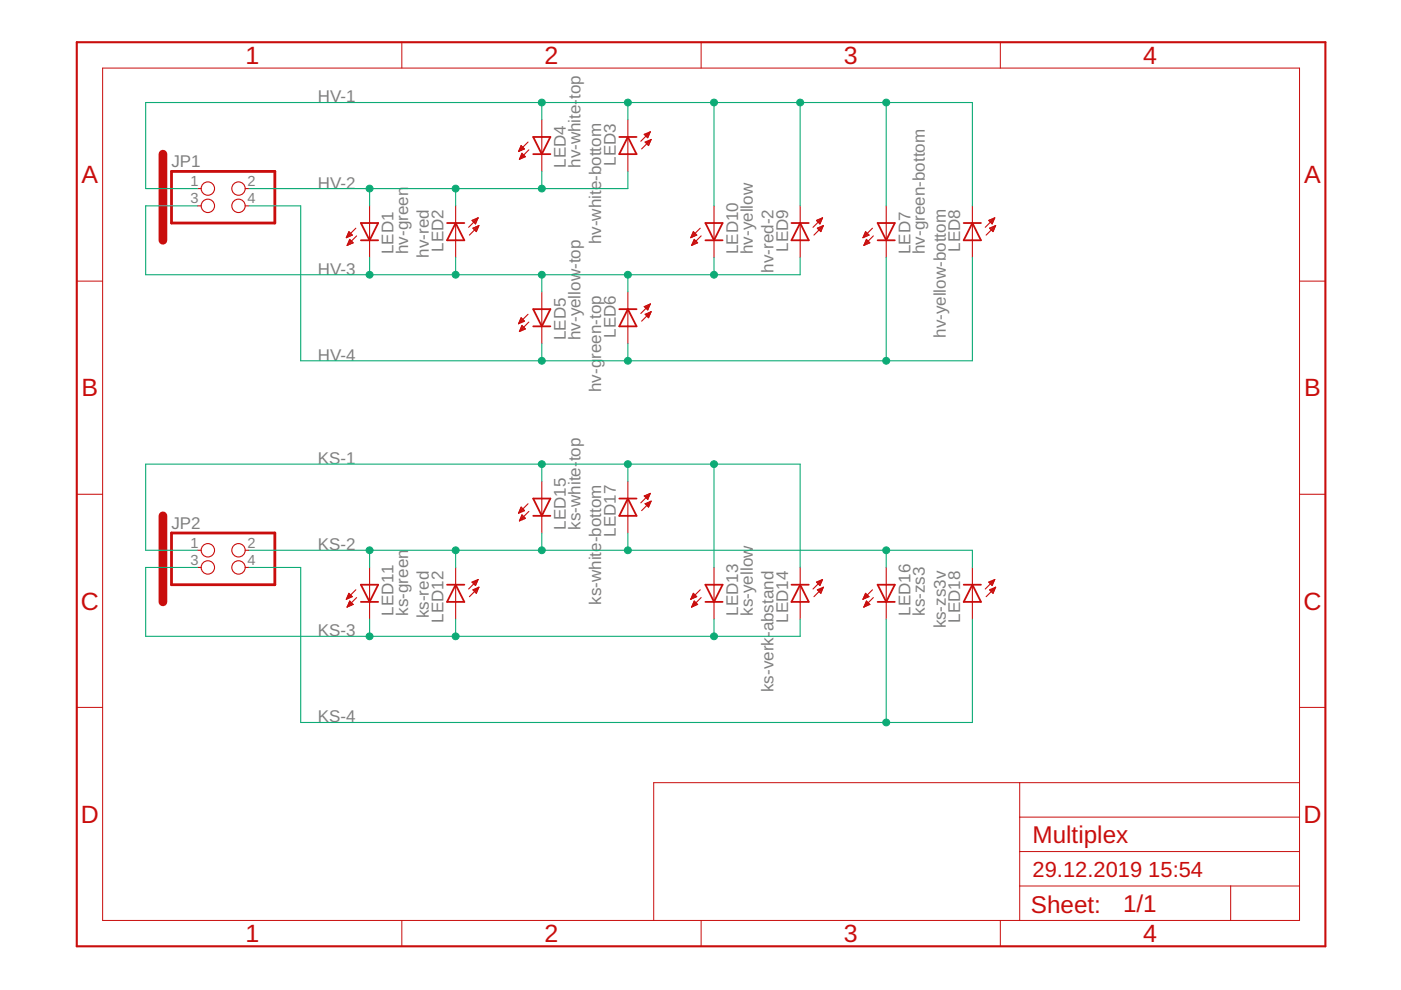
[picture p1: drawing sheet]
<?xml version="1.0" encoding="utf-8"?>
<!DOCTYPE eagle SYSTEM "eagle.dtd">
<eagle version="9.5.1">
<drawing>
<settings>
<setting alwaysvectorfont="no"/>
<setting keepoldvectorfont="yes"/>
<setting verticaltext="up"/>
</settings>
<grid distance="0.1" unitdist="inch" unit="inch" style="lines" multiple="1" display="no" altdistance="0.01" altunitdist="inch" altunit="inch"/>
<schematic xreflabel="%F%N/%S.%C%R" xrefpart="/%S.%C%R">
<libraries>
<library name="pinhead">
<symbols>
<symbol name="PINH2X2">
<wire x1="-8.89" y1="-2.54" x2="6.35" y2="-2.54" width="0.4064" layer="94"/>
<wire x1="6.35" y1="-2.54" x2="6.35" y2="5.08" width="0.4064" layer="94"/>
<wire x1="6.35" y1="5.08" x2="-8.89" y2="5.08" width="0.4064" layer="94"/>
<wire x1="-8.89" y1="5.08" x2="-8.89" y2="-2.54" width="0.4064" layer="94"/>
<text x="-8.89" y="5.715" size="1.778" layer="95">&gt;NAME</text>
<text x="-8.89" y="-5.08" size="1.778" layer="96">&gt;VALUE</text>
<pin name="1" x="-5.08" y="2.54" visible="pad" length="short" direction="pas" function="dot"/>
<pin name="2" x="2.54" y="2.54" visible="pad" length="short" direction="pas" function="dot" rot="R180"/>
<pin name="3" x="-5.08" y="0" visible="pad" length="short" direction="pas" function="dot"/>
<pin name="4" x="2.54" y="0" visible="pad" length="short" direction="pas" function="dot" rot="R180"/>
</symbol>
</symbols>
<devicesets>
<deviceset name="PINHD-2X2" prefix="JP" uservalue="yes">
<gates>
<gate name="A" symbol="PINH2X2" x="0" y="0"/>
</gates>
<devices>
<device name="" package="2X02">
<connects>
<connect gate="A" pin="1" pad="1"/>
<connect gate="A" pin="2" pad="2"/>
<connect gate="A" pin="3" pad="3"/>
<connect gate="A" pin="4" pad="4"/>
</connects>
<technologies>
<technology name=""/>
</technologies>
</device>
<device name="/90" package="2X02/90">
<connects>
<connect gate="A" pin="1" pad="1"/>
<connect gate="A" pin="2" pad="2"/>
<connect gate="A" pin="3" pad="3"/>
<connect gate="A" pin="4" pad="4"/>
</connects>
<technologies>
<technology name=""/>
</technologies>
</device>
</devices>
</deviceset>
</devicesets>
</library>
<library name="led">
<symbols>
<symbol name="LED">
<wire x1="1.27" y1="0" x2="0" y2="-2.54" width="0.254" layer="94"/>
<wire x1="0" y1="-2.54" x2="-1.27" y2="0" width="0.254" layer="94"/>
<wire x1="1.27" y1="-2.54" x2="0" y2="-2.54" width="0.254" layer="94"/>
<wire x1="0" y1="-2.54" x2="-1.27" y2="-2.54" width="0.254" layer="94"/>
<wire x1="1.27" y1="0" x2="0" y2="0" width="0.254" layer="94"/>
<wire x1="0" y1="0" x2="-1.27" y2="0" width="0.254" layer="94"/>
<wire x1="0" y1="0" x2="0" y2="-2.54" width="0.1524" layer="94"/>
<wire x1="-2.032" y1="-0.762" x2="-3.429" y2="-2.159" width="0.1524" layer="94"/>
<wire x1="-1.905" y1="-1.905" x2="-3.302" y2="-3.302" width="0.1524" layer="94"/>
<text x="3.556" y="-4.572" size="1.778" layer="95" rot="R90">&gt;NAME</text>
<text x="5.715" y="-4.572" size="1.778" layer="96" rot="R90">&gt;VALUE</text>
<pin name="C" x="0" y="-5.08" visible="off" length="short" direction="pas" rot="R90"/>
<pin name="A" x="0" y="2.54" visible="off" length="short" direction="pas" rot="R270"/>
<polygon width="0.1524" layer="94">
<vertex x="-3.429" y="-2.159"/>
<vertex x="-3.048" y="-1.27"/>
<vertex x="-2.54" y="-1.778"/>
</polygon>
<polygon width="0.1524" layer="94">
<vertex x="-3.302" y="-3.302"/>
<vertex x="-2.921" y="-2.413"/>
<vertex x="-2.413" y="-2.921"/>
</polygon>
</symbol>
</symbols>
<devicesets>
<deviceset name="LED" prefix="LED" uservalue="yes">
<gates>
<gate name="G$1" symbol="LED" x="0" y="0"/>
</gates>
<devices>
<device name="SMT1206" package="1206">
<connects>
<connect gate="G$1" pin="A" pad="A"/>
<connect gate="G$1" pin="C" pad="C"/>
</connects>
<technologies>
<technology name=""/>
</technologies>
</device>
<device name="LD260" package="LD260">
<connects>
<connect gate="G$1" pin="A" pad="A"/>
<connect gate="G$1" pin="C" pad="K"/>
</connects>
<technologies>
<technology name=""/>
</technologies>
</device>
<device name="SQR2X5" package="LED2X5">
<connects>
<connect gate="G$1" pin="A" pad="A"/>
<connect gate="G$1" pin="C" pad="K"/>
</connects>
<technologies>
<technology name=""/>
</technologies>
</device>
<device name="3MM" package="LED3MM">
<connects>
<connect gate="G$1" pin="A" pad="A"/>
<connect gate="G$1" pin="C" pad="K"/>
</connects>
<technologies>
<technology name=""/>
</technologies>
</device>
<device name="5MM" package="LED5MM">
<connects>
<connect gate="G$1" pin="A" pad="A"/>
<connect gate="G$1" pin="C" pad="K"/>
</connects>
<technologies>
<technology name=""/>
</technologies>
</device>
<device name="LSU260" package="LSU260">
<connects>
<connect gate="G$1" pin="A" pad="A"/>
<connect gate="G$1" pin="C" pad="K"/>
</connects>
<technologies>
<technology name=""/>
</technologies>
</device>
<device name="LZR181" package="LZR181">
<connects>
<connect gate="G$1" pin="A" pad="A"/>
<connect gate="G$1" pin="C" pad="K"/>
</connects>
<technologies>
<technology name=""/>
</technologies>
</device>
<device name="B152" package="Q62902-B152">
<connects>
<connect gate="G$1" pin="A" pad="A"/>
<connect gate="G$1" pin="C" pad="K"/>
</connects>
<technologies>
<technology name=""/>
</technologies>
</device>
<device name="B153" package="Q62902-B153">
<connects>
<connect gate="G$1" pin="A" pad="A"/>
<connect gate="G$1" pin="C" pad="K"/>
</connects>
<technologies>
<technology name=""/>
</technologies>
</device>
<device name="B155" package="Q62902-B155">
<connects>
<connect gate="G$1" pin="A" pad="A"/>
<connect gate="G$1" pin="C" pad="K"/>
</connects>
<technologies>
<technology name=""/>
</technologies>
</device>
<device name="B156" package="Q62902-B156">
<connects>
<connect gate="G$1" pin="A" pad="A"/>
<connect gate="G$1" pin="C" pad="K"/>
</connects>
<technologies>
<technology name=""/>
</technologies>
</device>
<device name="SFH480" package="SFH480">
<connects>
<connect gate="G$1" pin="A" pad="A"/>
<connect gate="G$1" pin="C" pad="K"/>
</connects>
<technologies>
<technology name=""/>
</technologies>
</device>
<device name="SFH482" package="SFH482">
<connects>
<connect gate="G$1" pin="A" pad="A"/>
<connect gate="G$1" pin="C" pad="K"/>
</connects>
<technologies>
<technology name=""/>
</technologies>
</device>
<device name="SQR5.7X3.2" package="U57X32">
<connects>
<connect gate="G$1" pin="A" pad="A"/>
<connect gate="G$1" pin="C" pad="K"/>
</connects>
<technologies>
<technology name=""/>
</technologies>
</device>
<device name="IRL80A" package="IRL80A">
<connects>
<connect gate="G$1" pin="A" pad="A"/>
<connect gate="G$1" pin="C" pad="K"/>
</connects>
<technologies>
<technology name=""/>
</technologies>
</device>
<device name="P-LCC-2" package="P-LCC-2">
<connects>
<connect gate="G$1" pin="A" pad="A"/>
<connect gate="G$1" pin="C" pad="C"/>
</connects>
<technologies>
<technology name=""/>
</technologies>
</device>
<device name="MINI-TOP" package="OSRAM-MINI-TOP-LED">
<connects>
<connect gate="G$1" pin="A" pad="A"/>
<connect gate="G$1" pin="C" pad="C"/>
</connects>
<technologies>
<technology name=""/>
</technologies>
</device>
<device name="SIDELED" package="OSRAM-SIDELED">
<connects>
<connect gate="G$1" pin="A" pad="A"/>
<connect gate="G$1" pin="C" pad="C"/>
</connects>
<technologies>
<technology name=""/>
</technologies>
</device>
<device name="SMART-LED" package="SMART-LED">
<connects>
<connect gate="G$1" pin="A" pad="A"/>
<connect gate="G$1" pin="C" pad="B"/>
</connects>
<technologies>
<technology name=""/>
</technologies>
</device>
<device name="P-LCC-2-BACK" package="P-LCC-2-TOPLED-RG">
<connects>
<connect gate="G$1" pin="A" pad="A"/>
<connect gate="G$1" pin="C" pad="C"/>
</connects>
<technologies>
<technology name=""/>
</technologies>
</device>
<device name="MICRO-SIDELED" package="MICRO-SIDELED">
<connects>
<connect gate="G$1" pin="A" pad="A"/>
<connect gate="G$1" pin="C" pad="C"/>
</connects>
<technologies>
<technology name=""/>
</technologies>
</device>
<device name="P-LCC-4" package="P-LCC-4">
<connects>
<connect gate="G$1" pin="A" pad="A"/>
<connect gate="G$1" pin="C" pad="C@4"/>
</connects>
<technologies>
<technology name=""/>
</technologies>
</device>
<device name="CHIP-LED0603" package="CHIP-LED0603">
<connects>
<connect gate="G$1" pin="A" pad="A"/>
<connect gate="G$1" pin="C" pad="C"/>
</connects>
<technologies>
<technology name=""/>
</technologies>
</device>
<device name="CHIP-LED0805" package="CHIP-LED0805">
<connects>
<connect gate="G$1" pin="A" pad="A"/>
<connect gate="G$1" pin="C" pad="C"/>
</connects>
<technologies>
<technology name=""/>
</technologies>
</device>
<device name="TOPLED-SANTANA" package="MINI-TOPLED-SANTANA">
<connects>
<connect gate="G$1" pin="A" pad="A"/>
<connect gate="G$1" pin="C" pad="C"/>
</connects>
<technologies>
<technology name=""/>
</technologies>
</device>
<device name="CHIPLED_0805" package="CHIPLED_0805">
<connects>
<connect gate="G$1" pin="A" pad="A"/>
<connect gate="G$1" pin="C" pad="C"/>
</connects>
<technologies>
<technology name=""/>
</technologies>
</device>
<device name="CHIPLED_1206" package="CHIPLED_1206">
<connects>
<connect gate="G$1" pin="A" pad="A"/>
<connect gate="G$1" pin="C" pad="C"/>
</connects>
<technologies>
<technology name=""/>
</technologies>
</device>
<device name="CHIPLED_0603" package="CHIPLED_0603">
<connects>
<connect gate="G$1" pin="A" pad="A"/>
<connect gate="G$1" pin="C" pad="C"/>
</connects>
<technologies>
<technology name=""/>
</technologies>
</device>
<device name="CHIPLED-0603-TTW" package="CHIPLED-0603-TTW">
<connects>
<connect gate="G$1" pin="A" pad="A@1"/>
<connect gate="G$1" pin="C" pad="C@1"/>
</connects>
<technologies>
<technology name=""/>
</technologies>
</device>
<device name="" package="SMARTLED-TTW">
<connects>
<connect gate="G$1" pin="A" pad="A@1"/>
<connect gate="G$1" pin="C" pad="C@1"/>
</connects>
<technologies>
<technology name=""/>
</technologies>
</device>
<device name="-LUMILED+" package="LUMILED+">
<connects>
<connect gate="G$1" pin="A" pad="2+"/>
<connect gate="G$1" pin="C" pad="4-"/>
</connects>
<technologies>
<technology name=""/>
</technologies>
</device>
<device name="-LUMILED" package="LUMILED">
<connects>
<connect gate="G$1" pin="A" pad="2+"/>
<connect gate="G$1" pin="C" pad="4-"/>
</connects>
<technologies>
<technology name=""/>
</technologies>
</device>
<device name="10MM" package="LED10MM">
<connects>
<connect gate="G$1" pin="A" pad="A"/>
<connect gate="G$1" pin="C" pad="K"/>
</connects>
<technologies>
<technology name=""/>
</technologies>
</device>
<device name="KA-3528ASYC" package="KA-3528ASYC">
<connects>
<connect gate="G$1" pin="A" pad="A"/>
<connect gate="G$1" pin="C" pad="C"/>
</connects>
<technologies>
<technology name=""/>
</technologies>
</device>
<device name="SML0805" package="SML0805">
<connects>
<connect gate="G$1" pin="A" pad="A"/>
<connect gate="G$1" pin="C" pad="C"/>
</connects>
<technologies>
<technology name=""/>
</technologies>
</device>
<device name="SML1206" package="SML1206">
<connects>
<connect gate="G$1" pin="A" pad="A"/>
<connect gate="G$1" pin="C" pad="C"/>
</connects>
<technologies>
<technology name=""/>
</technologies>
</device>
<device name="SML0603" package="SML0603">
<connects>
<connect gate="G$1" pin="A" pad="A"/>
<connect gate="G$1" pin="C" pad="C"/>
</connects>
<technologies>
<technology name=""/>
</technologies>
</device>
</devices>
</deviceset>
</devicesets>
</library>
<library name="frames">
<symbols>
<symbol name="A5L-LOC">
<wire x1="85.09" y1="3.81" x2="85.09" y2="24.13" width="0.1016" layer="94"/>
<wire x1="85.09" y1="24.13" x2="139.065" y2="24.13" width="0.1016" layer="94"/>
<wire x1="139.065" y1="24.13" x2="180.34" y2="24.13" width="0.1016" layer="94"/>
<wire x1="170.18" y1="3.81" x2="170.18" y2="8.89" width="0.1016" layer="94"/>
<wire x1="170.18" y1="8.89" x2="180.34" y2="8.89" width="0.1016" layer="94"/>
<wire x1="170.18" y1="8.89" x2="139.065" y2="8.89" width="0.1016" layer="94"/>
<wire x1="139.065" y1="8.89" x2="139.065" y2="3.81" width="0.1016" layer="94"/>
<wire x1="139.065" y1="8.89" x2="139.065" y2="13.97" width="0.1016" layer="94"/>
<wire x1="139.065" y1="13.97" x2="180.34" y2="13.97" width="0.1016" layer="94"/>
<wire x1="139.065" y1="13.97" x2="139.065" y2="19.05" width="0.1016" layer="94"/>
<wire x1="139.065" y1="19.05" x2="180.34" y2="19.05" width="0.1016" layer="94"/>
<wire x1="139.065" y1="19.05" x2="139.065" y2="24.13" width="0.1016" layer="94"/>
<text x="140.97" y="15.24" size="2.54" layer="94">&gt;DRAWING_NAME</text>
<text x="140.97" y="10.16" size="2.286" layer="94">&gt;LAST_DATE_TIME</text>
<text x="154.305" y="5.08" size="2.54" layer="94">&gt;SHEET</text>
<text x="140.716" y="4.953" size="2.54" layer="94">Sheet:</text>
<frame x1="0" y1="0" x2="184.15" y2="133.35" columns="4" rows="4" layer="94"/>
</symbol>
</symbols>
<devicesets>
<deviceset name="A5L-LOC" prefix="FRAME" uservalue="yes">
<gates>
<gate name="G$1" symbol="A5L-LOC" x="0" y="0"/>
</gates>
<devices>
<device name="">
<technologies>
<technology name=""/>
</technologies>
</device>
</devices>
</deviceset>
</devicesets>
</library>
</libraries>
<attributes>
</attributes>
<variantdefs>
</variantdefs>
<classes>
<class number="0" name="default" width="0" drill="0">
</class>
</classes>
<parts>
<part name="JP1" library="pinhead" deviceset="PINHD-2X2" device=""/>
<part name="LED1" library="led" deviceset="LED" device="3MM" value="hv-green"/>
<part name="LED2" library="led" deviceset="LED" device="3MM" value="hv-red"/>
<part name="LED3" library="led" deviceset="LED" device="3MM" value="hv-white-bottom"/>
<part name="LED4" library="led" deviceset="LED" device="3MM" value="hv-white-top"/>
<part name="LED5" library="led" deviceset="LED" device="3MM" value="hv-yellow-top"/>
<part name="LED6" library="led" deviceset="LED" device="3MM" value="hv-green-top"/>
<part name="LED7" library="led" deviceset="LED" device="3MM" value="hv-green-bottom"/>
<part name="LED8" library="led" deviceset="LED" device="3MM" value="hv-yellow-bottom"/>
<part name="LED9" library="led" deviceset="LED" device="3MM" value="hv-red-2"/>
<part name="LED10" library="led" deviceset="LED" device="3MM" value="hv-yellow"/>
<part name="FRAME1" library="frames" deviceset="A5L-LOC" device=""/>
<part name="JP2" library="pinhead" deviceset="PINHD-2X2" device=""/>
<part name="LED11" library="led" deviceset="LED" device="3MM" value="ks-green"/>
<part name="LED12" library="led" deviceset="LED" device="3MM" value="ks-red"/>
<part name="LED13" library="led" deviceset="LED" device="3MM" value="ks-yellow"/>
<part name="LED14" library="led" deviceset="LED" device="3MM" value="ks-verk-abstand"/>
<part name="LED15" library="led" deviceset="LED" device="3MM" value="ks-white-top"/>
<part name="LED17" library="led" deviceset="LED" device="3MM" value="ks-white-bottom"/>
<part name="LED16" library="led" deviceset="LED" device="3MM" value="ks-zs3"/>
<part name="LED18" library="led" deviceset="LED" device="3MM" value="ks-zs3v"/>
</parts>
<sheets>
<sheet>
<plain>
<wire x1="12.7" y1="116.84" x2="12.7" y2="104.14" width="1.27" layer="94"/>
<wire x1="12.7" y1="63.5" x2="12.7" y2="50.8" width="1.27" layer="94"/>
</plain>
<instances>
<instance part="JP1" gate="A" x="22.86" y="109.22" smashed="yes">
<attribute name="NAME" x="13.97" y="114.935" size="1.778" layer="95"/>
<attribute name="VALUE" x="13.97" y="104.14" size="1.778" layer="96"/>
</instance>
<instance part="LED1" gate="G$1" x="43.18" y="106.68" smashed="yes">
<attribute name="NAME" x="46.736" y="102.108" size="1.778" layer="95" rot="R90"/>
<attribute name="VALUE" x="48.895" y="102.108" size="1.778" layer="96" rot="R90"/>
</instance>
<instance part="LED2" gate="G$1" x="55.88" y="104.14" smashed="yes" rot="R180">
<attribute name="NAME" x="52.324" y="108.712" size="1.778" layer="95" rot="R270"/>
<attribute name="VALUE" x="50.165" y="108.712" size="1.778" layer="96" rot="R270"/>
</instance>
<instance part="LED3" gate="G$1" x="81.28" y="116.84" smashed="yes" rot="R180">
<attribute name="NAME" x="77.724" y="121.412" size="1.778" layer="95" rot="R270"/>
<attribute name="VALUE" x="75.565" y="121.412" size="1.778" layer="96" rot="R270"/>
</instance>
<instance part="LED4" gate="G$1" x="68.58" y="119.38" smashed="yes">
<attribute name="NAME" x="72.136" y="114.808" size="1.778" layer="95" rot="R90"/>
<attribute name="VALUE" x="74.295" y="114.808" size="1.778" layer="96" rot="R90"/>
</instance>
<instance part="LED5" gate="G$1" x="68.58" y="93.98" smashed="yes">
<attribute name="NAME" x="72.136" y="89.408" size="1.778" layer="95" rot="R90"/>
<attribute name="VALUE" x="74.295" y="89.408" size="1.778" layer="96" rot="R90"/>
</instance>
<instance part="LED6" gate="G$1" x="81.28" y="91.44" smashed="yes" rot="R180">
<attribute name="NAME" x="77.724" y="96.012" size="1.778" layer="95" rot="R270"/>
<attribute name="VALUE" x="75.565" y="96.012" size="1.778" layer="96" rot="R270"/>
</instance>
<instance part="LED7" gate="G$1" x="119.38" y="106.68" smashed="yes">
<attribute name="NAME" x="122.936" y="102.108" size="1.778" layer="95" rot="R90"/>
<attribute name="VALUE" x="125.095" y="102.108" size="1.778" layer="96" rot="R90"/>
</instance>
<instance part="LED8" gate="G$1" x="132.08" y="104.14" smashed="yes" rot="R180">
<attribute name="NAME" x="128.524" y="108.712" size="1.778" layer="95" rot="R270"/>
<attribute name="VALUE" x="126.365" y="108.712" size="1.778" layer="96" rot="R270"/>
</instance>
<instance part="LED9" gate="G$1" x="106.68" y="104.14" smashed="yes" rot="R180">
<attribute name="NAME" x="103.124" y="108.712" size="1.778" layer="95" rot="R270"/>
<attribute name="VALUE" x="100.965" y="108.712" size="1.778" layer="96" rot="R270"/>
</instance>
<instance part="LED10" gate="G$1" x="93.98" y="106.68" smashed="yes">
<attribute name="NAME" x="97.536" y="102.108" size="1.778" layer="95" rot="R90"/>
<attribute name="VALUE" x="99.695" y="102.108" size="1.778" layer="96" rot="R90"/>
</instance>
<instance part="FRAME1" gate="G$1" x="0" y="0" smashed="yes">
<attribute name="DRAWING_NAME" x="140.97" y="15.24" size="2.54" layer="94"/>
<attribute name="LAST_DATE_TIME" x="140.97" y="10.16" size="2.286" layer="94"/>
<attribute name="SHEET" x="154.305" y="5.08" size="2.54" layer="94"/>
</instance>
<instance part="JP2" gate="A" x="22.86" y="55.88" smashed="yes">
<attribute name="NAME" x="13.97" y="61.595" size="1.778" layer="95"/>
<attribute name="VALUE" x="13.97" y="50.8" size="1.778" layer="96"/>
</instance>
<instance part="LED11" gate="G$1" x="43.18" y="53.34" smashed="yes">
<attribute name="NAME" x="46.736" y="48.768" size="1.778" layer="95" rot="R90"/>
<attribute name="VALUE" x="48.895" y="48.768" size="1.778" layer="96" rot="R90"/>
</instance>
<instance part="LED12" gate="G$1" x="55.88" y="50.8" smashed="yes" rot="R180">
<attribute name="NAME" x="52.324" y="55.372" size="1.778" layer="95" rot="R270"/>
<attribute name="VALUE" x="50.165" y="55.372" size="1.778" layer="96" rot="R270"/>
</instance>
<instance part="LED13" gate="G$1" x="93.98" y="53.34" smashed="yes">
<attribute name="NAME" x="97.536" y="48.768" size="1.778" layer="95" rot="R90"/>
<attribute name="VALUE" x="99.695" y="48.768" size="1.778" layer="96" rot="R90"/>
</instance>
<instance part="LED14" gate="G$1" x="106.68" y="50.8" smashed="yes" rot="R180">
<attribute name="NAME" x="103.124" y="55.372" size="1.778" layer="95" rot="R270"/>
<attribute name="VALUE" x="100.965" y="55.372" size="1.778" layer="96" rot="R270"/>
</instance>
<instance part="LED15" gate="G$1" x="68.58" y="66.04" smashed="yes">
<attribute name="NAME" x="72.136" y="61.468" size="1.778" layer="95" rot="R90"/>
<attribute name="VALUE" x="74.295" y="61.468" size="1.778" layer="96" rot="R90"/>
</instance>
<instance part="LED17" gate="G$1" x="81.28" y="63.5" smashed="yes" rot="R180">
<attribute name="NAME" x="77.724" y="68.072" size="1.778" layer="95" rot="R270"/>
<attribute name="VALUE" x="75.565" y="68.072" size="1.778" layer="96" rot="R270"/>
</instance>
<instance part="LED16" gate="G$1" x="119.38" y="53.34" smashed="yes">
<attribute name="NAME" x="122.936" y="48.768" size="1.778" layer="95" rot="R90"/>
<attribute name="VALUE" x="125.095" y="48.768" size="1.778" layer="96" rot="R90"/>
</instance>
<instance part="LED18" gate="G$1" x="132.08" y="50.8" smashed="yes" rot="R180">
<attribute name="NAME" x="128.524" y="55.372" size="1.778" layer="95" rot="R270"/>
<attribute name="VALUE" x="126.365" y="55.372" size="1.778" layer="96" rot="R270"/>
</instance>
</instances>
<busses>
</busses>
<nets>
<net name="HV-2" class="0">
<segment>
<pinref part="JP1" gate="A" pin="2"/>
<wire x1="68.58" y1="111.76" x2="55.88" y2="111.76" width="0.1524" layer="91"/>
<pinref part="LED3" gate="G$1" pin="A"/>
<wire x1="55.88" y1="111.76" x2="43.18" y2="111.76" width="0.1524" layer="91"/>
<wire x1="43.18" y1="111.76" x2="25.4" y2="111.76" width="0.1524" layer="91"/>
<wire x1="68.58" y1="111.76" x2="81.28" y2="111.76" width="0.1524" layer="91"/>
<wire x1="81.28" y1="111.76" x2="81.28" y2="114.3" width="0.1524" layer="91"/>
<pinref part="LED4" gate="G$1" pin="C"/>
<wire x1="68.58" y1="114.3" x2="68.58" y2="111.76" width="0.1524" layer="91"/>
<junction x="68.58" y="111.76"/>
<pinref part="LED2" gate="G$1" pin="C"/>
<wire x1="55.88" y1="109.22" x2="55.88" y2="111.76" width="0.1524" layer="91"/>
<junction x="55.88" y="111.76"/>
<pinref part="LED1" gate="G$1" pin="A"/>
<wire x1="43.18" y1="109.22" x2="43.18" y2="111.76" width="0.1524" layer="91"/>
<junction x="43.18" y="111.76"/>
<label x="35.56" y="111.76" size="1.778" layer="95"/>
</segment>
</net>
<net name="HV-4" class="0">
<segment>
<pinref part="JP1" gate="A" pin="4"/>
<wire x1="25.4" y1="109.22" x2="33.02" y2="109.22" width="0.1524" layer="91"/>
<wire x1="33.02" y1="109.22" x2="33.02" y2="86.36" width="0.1524" layer="91"/>
<pinref part="LED5" gate="G$1" pin="C"/>
<wire x1="33.02" y1="86.36" x2="68.58" y2="86.36" width="0.1524" layer="91"/>
<wire x1="68.58" y1="86.36" x2="68.58" y2="88.9" width="0.1524" layer="91"/>
<pinref part="LED6" gate="G$1" pin="A"/>
<wire x1="68.58" y1="86.36" x2="81.28" y2="86.36" width="0.1524" layer="91"/>
<wire x1="81.28" y1="86.36" x2="81.28" y2="88.9" width="0.1524" layer="91"/>
<junction x="68.58" y="86.36"/>
<pinref part="LED7" gate="G$1" pin="C"/>
<wire x1="81.28" y1="86.36" x2="119.38" y2="86.36" width="0.1524" layer="91"/>
<wire x1="119.38" y1="86.36" x2="119.38" y2="101.6" width="0.1524" layer="91"/>
<junction x="81.28" y="86.36"/>
<pinref part="LED8" gate="G$1" pin="A"/>
<wire x1="119.38" y1="86.36" x2="132.08" y2="86.36" width="0.1524" layer="91"/>
<wire x1="132.08" y1="86.36" x2="132.08" y2="101.6" width="0.1524" layer="91"/>
<junction x="119.38" y="86.36"/>
<label x="35.56" y="86.36" size="1.778" layer="95"/>
</segment>
</net>
<net name="HV-3" class="0">
<segment>
<pinref part="LED5" gate="G$1" pin="A"/>
<wire x1="68.58" y1="96.52" x2="68.58" y2="99.06" width="0.1524" layer="91"/>
<pinref part="LED6" gate="G$1" pin="C"/>
<wire x1="68.58" y1="99.06" x2="81.28" y2="99.06" width="0.1524" layer="91"/>
<wire x1="81.28" y1="99.06" x2="81.28" y2="96.52" width="0.1524" layer="91"/>
<wire x1="68.58" y1="99.06" x2="55.88" y2="99.06" width="0.1524" layer="91"/>
<wire x1="55.88" y1="99.06" x2="43.18" y2="99.06" width="0.1524" layer="91"/>
<wire x1="43.18" y1="99.06" x2="10.16" y2="99.06" width="0.1524" layer="91"/>
<wire x1="10.16" y1="99.06" x2="10.16" y2="109.22" width="0.1524" layer="91"/>
<pinref part="JP1" gate="A" pin="3"/>
<wire x1="10.16" y1="109.22" x2="17.78" y2="109.22" width="0.1524" layer="91"/>
<junction x="68.58" y="99.06"/>
<pinref part="LED10" gate="G$1" pin="C"/>
<wire x1="81.28" y1="99.06" x2="93.98" y2="99.06" width="0.1524" layer="91"/>
<wire x1="93.98" y1="99.06" x2="93.98" y2="101.6" width="0.1524" layer="91"/>
<junction x="81.28" y="99.06"/>
<pinref part="LED9" gate="G$1" pin="A"/>
<wire x1="93.98" y1="99.06" x2="106.68" y2="99.06" width="0.1524" layer="91"/>
<wire x1="106.68" y1="99.06" x2="106.68" y2="101.6" width="0.1524" layer="91"/>
<junction x="93.98" y="99.06"/>
<pinref part="LED1" gate="G$1" pin="C"/>
<wire x1="43.18" y1="99.06" x2="43.18" y2="101.6" width="0.1524" layer="91"/>
<junction x="43.18" y="99.06"/>
<pinref part="LED2" gate="G$1" pin="A"/>
<wire x1="55.88" y1="99.06" x2="55.88" y2="101.6" width="0.1524" layer="91"/>
<junction x="55.88" y="99.06"/>
<label x="35.56" y="99.06" size="1.778" layer="95"/>
</segment>
</net>
<net name="HV-1" class="0">
<segment>
<wire x1="81.28" y1="124.46" x2="68.58" y2="124.46" width="0.1524" layer="91"/>
<pinref part="JP1" gate="A" pin="1"/>
<wire x1="68.58" y1="124.46" x2="10.16" y2="124.46" width="0.1524" layer="91"/>
<wire x1="17.78" y1="111.76" x2="10.16" y2="111.76" width="0.1524" layer="91"/>
<wire x1="10.16" y1="111.76" x2="10.16" y2="124.46" width="0.1524" layer="91"/>
<pinref part="LED3" gate="G$1" pin="C"/>
<wire x1="81.28" y1="121.92" x2="81.28" y2="124.46" width="0.1524" layer="91"/>
<pinref part="LED7" gate="G$1" pin="A"/>
<wire x1="119.38" y1="109.22" x2="119.38" y2="124.46" width="0.1524" layer="91"/>
<pinref part="LED8" gate="G$1" pin="C"/>
<wire x1="119.38" y1="124.46" x2="132.08" y2="124.46" width="0.1524" layer="91"/>
<wire x1="132.08" y1="124.46" x2="132.08" y2="109.22" width="0.1524" layer="91"/>
<pinref part="LED9" gate="G$1" pin="C"/>
<wire x1="106.68" y1="109.22" x2="106.68" y2="124.46" width="0.1524" layer="91"/>
<wire x1="106.68" y1="124.46" x2="93.98" y2="124.46" width="0.1524" layer="91"/>
<pinref part="LED10" gate="G$1" pin="A"/>
<wire x1="93.98" y1="109.22" x2="93.98" y2="124.46" width="0.1524" layer="91"/>
<wire x1="119.38" y1="124.46" x2="106.68" y2="124.46" width="0.1524" layer="91"/>
<junction x="119.38" y="124.46"/>
<junction x="106.68" y="124.46"/>
<wire x1="81.28" y1="124.46" x2="93.98" y2="124.46" width="0.1524" layer="91"/>
<junction x="81.28" y="124.46"/>
<junction x="93.98" y="124.46"/>
<pinref part="LED4" gate="G$1" pin="A"/>
<wire x1="68.58" y1="121.92" x2="68.58" y2="124.46" width="0.1524" layer="91"/>
<junction x="68.58" y="124.46"/>
<label x="35.56" y="124.46" size="1.778" layer="95"/>
</segment>
</net>
<net name="KS-1" class="0">
<segment>
<pinref part="JP2" gate="A" pin="1"/>
<wire x1="93.98" y1="71.12" x2="81.28" y2="71.12" width="0.1524" layer="91"/>
<wire x1="81.28" y1="71.12" x2="68.58" y2="71.12" width="0.1524" layer="91"/>
<wire x1="68.58" y1="71.12" x2="10.16" y2="71.12" width="0.1524" layer="91"/>
<wire x1="17.78" y1="58.42" x2="10.16" y2="58.42" width="0.1524" layer="91"/>
<wire x1="10.16" y1="58.42" x2="10.16" y2="71.12" width="0.1524" layer="91"/>
<label x="35.56" y="71.12" size="1.778" layer="95"/>
<pinref part="LED13" gate="G$1" pin="A"/>
<wire x1="93.98" y1="71.12" x2="93.98" y2="55.88" width="0.1524" layer="91"/>
<pinref part="LED14" gate="G$1" pin="C"/>
<wire x1="93.98" y1="71.12" x2="106.68" y2="71.12" width="0.1524" layer="91"/>
<wire x1="106.68" y1="71.12" x2="106.68" y2="55.88" width="0.1524" layer="91"/>
<junction x="93.98" y="71.12"/>
<pinref part="LED17" gate="G$1" pin="C"/>
<wire x1="81.28" y1="68.58" x2="81.28" y2="71.12" width="0.1524" layer="91"/>
<junction x="81.28" y="71.12"/>
<pinref part="LED15" gate="G$1" pin="A"/>
<wire x1="68.58" y1="68.58" x2="68.58" y2="71.12" width="0.1524" layer="91"/>
<junction x="68.58" y="71.12"/>
</segment>
</net>
<net name="KS-2" class="0">
<segment>
<pinref part="JP2" gate="A" pin="2"/>
<wire x1="43.18" y1="58.42" x2="25.4" y2="58.42" width="0.1524" layer="91"/>
<label x="35.56" y="58.42" size="1.778" layer="95"/>
<pinref part="LED11" gate="G$1" pin="A"/>
<wire x1="43.18" y1="55.88" x2="43.18" y2="58.42" width="0.1524" layer="91"/>
<pinref part="LED12" gate="G$1" pin="C"/>
<wire x1="43.18" y1="58.42" x2="55.88" y2="58.42" width="0.1524" layer="91"/>
<wire x1="55.88" y1="58.42" x2="55.88" y2="55.88" width="0.1524" layer="91"/>
<junction x="43.18" y="58.42"/>
<pinref part="LED15" gate="G$1" pin="C"/>
<wire x1="55.88" y1="58.42" x2="68.58" y2="58.42" width="0.1524" layer="91"/>
<wire x1="68.58" y1="58.42" x2="68.58" y2="60.96" width="0.1524" layer="91"/>
<junction x="55.88" y="58.42"/>
<pinref part="LED17" gate="G$1" pin="A"/>
<wire x1="68.58" y1="58.42" x2="81.28" y2="58.42" width="0.1524" layer="91"/>
<wire x1="81.28" y1="58.42" x2="81.28" y2="60.96" width="0.1524" layer="91"/>
<junction x="68.58" y="58.42"/>
<pinref part="LED16" gate="G$1" pin="A"/>
<wire x1="119.38" y1="55.88" x2="119.38" y2="58.42" width="0.1524" layer="91"/>
<wire x1="119.38" y1="58.42" x2="81.28" y2="58.42" width="0.1524" layer="91"/>
<junction x="81.28" y="58.42"/>
<pinref part="LED18" gate="G$1" pin="C"/>
<wire x1="119.38" y1="58.42" x2="132.08" y2="58.42" width="0.1524" layer="91"/>
<wire x1="132.08" y1="58.42" x2="132.08" y2="55.88" width="0.1524" layer="91"/>
<junction x="119.38" y="58.42"/>
</segment>
</net>
<net name="KS-3" class="0">
<segment>
<wire x1="55.88" y1="45.72" x2="43.18" y2="45.72" width="0.1524" layer="91"/>
<wire x1="43.18" y1="45.72" x2="10.16" y2="45.72" width="0.1524" layer="91"/>
<wire x1="10.16" y1="45.72" x2="10.16" y2="55.88" width="0.1524" layer="91"/>
<pinref part="JP2" gate="A" pin="3"/>
<wire x1="10.16" y1="55.88" x2="17.78" y2="55.88" width="0.1524" layer="91"/>
<label x="35.56" y="45.72" size="1.778" layer="95"/>
<pinref part="LED12" gate="G$1" pin="A"/>
<wire x1="55.88" y1="45.72" x2="55.88" y2="48.26" width="0.1524" layer="91"/>
<pinref part="LED11" gate="G$1" pin="C"/>
<wire x1="43.18" y1="45.72" x2="43.18" y2="48.26" width="0.1524" layer="91"/>
<junction x="43.18" y="45.72"/>
<pinref part="LED13" gate="G$1" pin="C"/>
<wire x1="55.88" y1="45.72" x2="93.98" y2="45.72" width="0.1524" layer="91"/>
<wire x1="93.98" y1="45.72" x2="93.98" y2="48.26" width="0.1524" layer="91"/>
<junction x="55.88" y="45.72"/>
<pinref part="LED14" gate="G$1" pin="A"/>
<wire x1="93.98" y1="45.72" x2="106.68" y2="45.72" width="0.1524" layer="91"/>
<wire x1="106.68" y1="45.72" x2="106.68" y2="48.26" width="0.1524" layer="91"/>
<junction x="93.98" y="45.72"/>
</segment>
</net>
<net name="KS-4" class="0">
<segment>
<pinref part="JP2" gate="A" pin="4"/>
<wire x1="25.4" y1="55.88" x2="33.02" y2="55.88" width="0.1524" layer="91"/>
<wire x1="33.02" y1="55.88" x2="33.02" y2="33.02" width="0.1524" layer="91"/>
<label x="35.56" y="33.02" size="1.778" layer="95"/>
<pinref part="LED16" gate="G$1" pin="C"/>
<wire x1="33.02" y1="33.02" x2="119.38" y2="33.02" width="0.1524" layer="91"/>
<wire x1="119.38" y1="33.02" x2="119.38" y2="48.26" width="0.1524" layer="91"/>
<pinref part="LED18" gate="G$1" pin="A"/>
<wire x1="119.38" y1="33.02" x2="132.08" y2="33.02" width="0.1524" layer="91"/>
<wire x1="132.08" y1="33.02" x2="132.08" y2="48.26" width="0.1524" layer="91"/>
<junction x="119.38" y="33.02"/>
</segment>
</net>
</nets>
</sheet>
</sheets>
</schematic>
</drawing>
</eagle>
